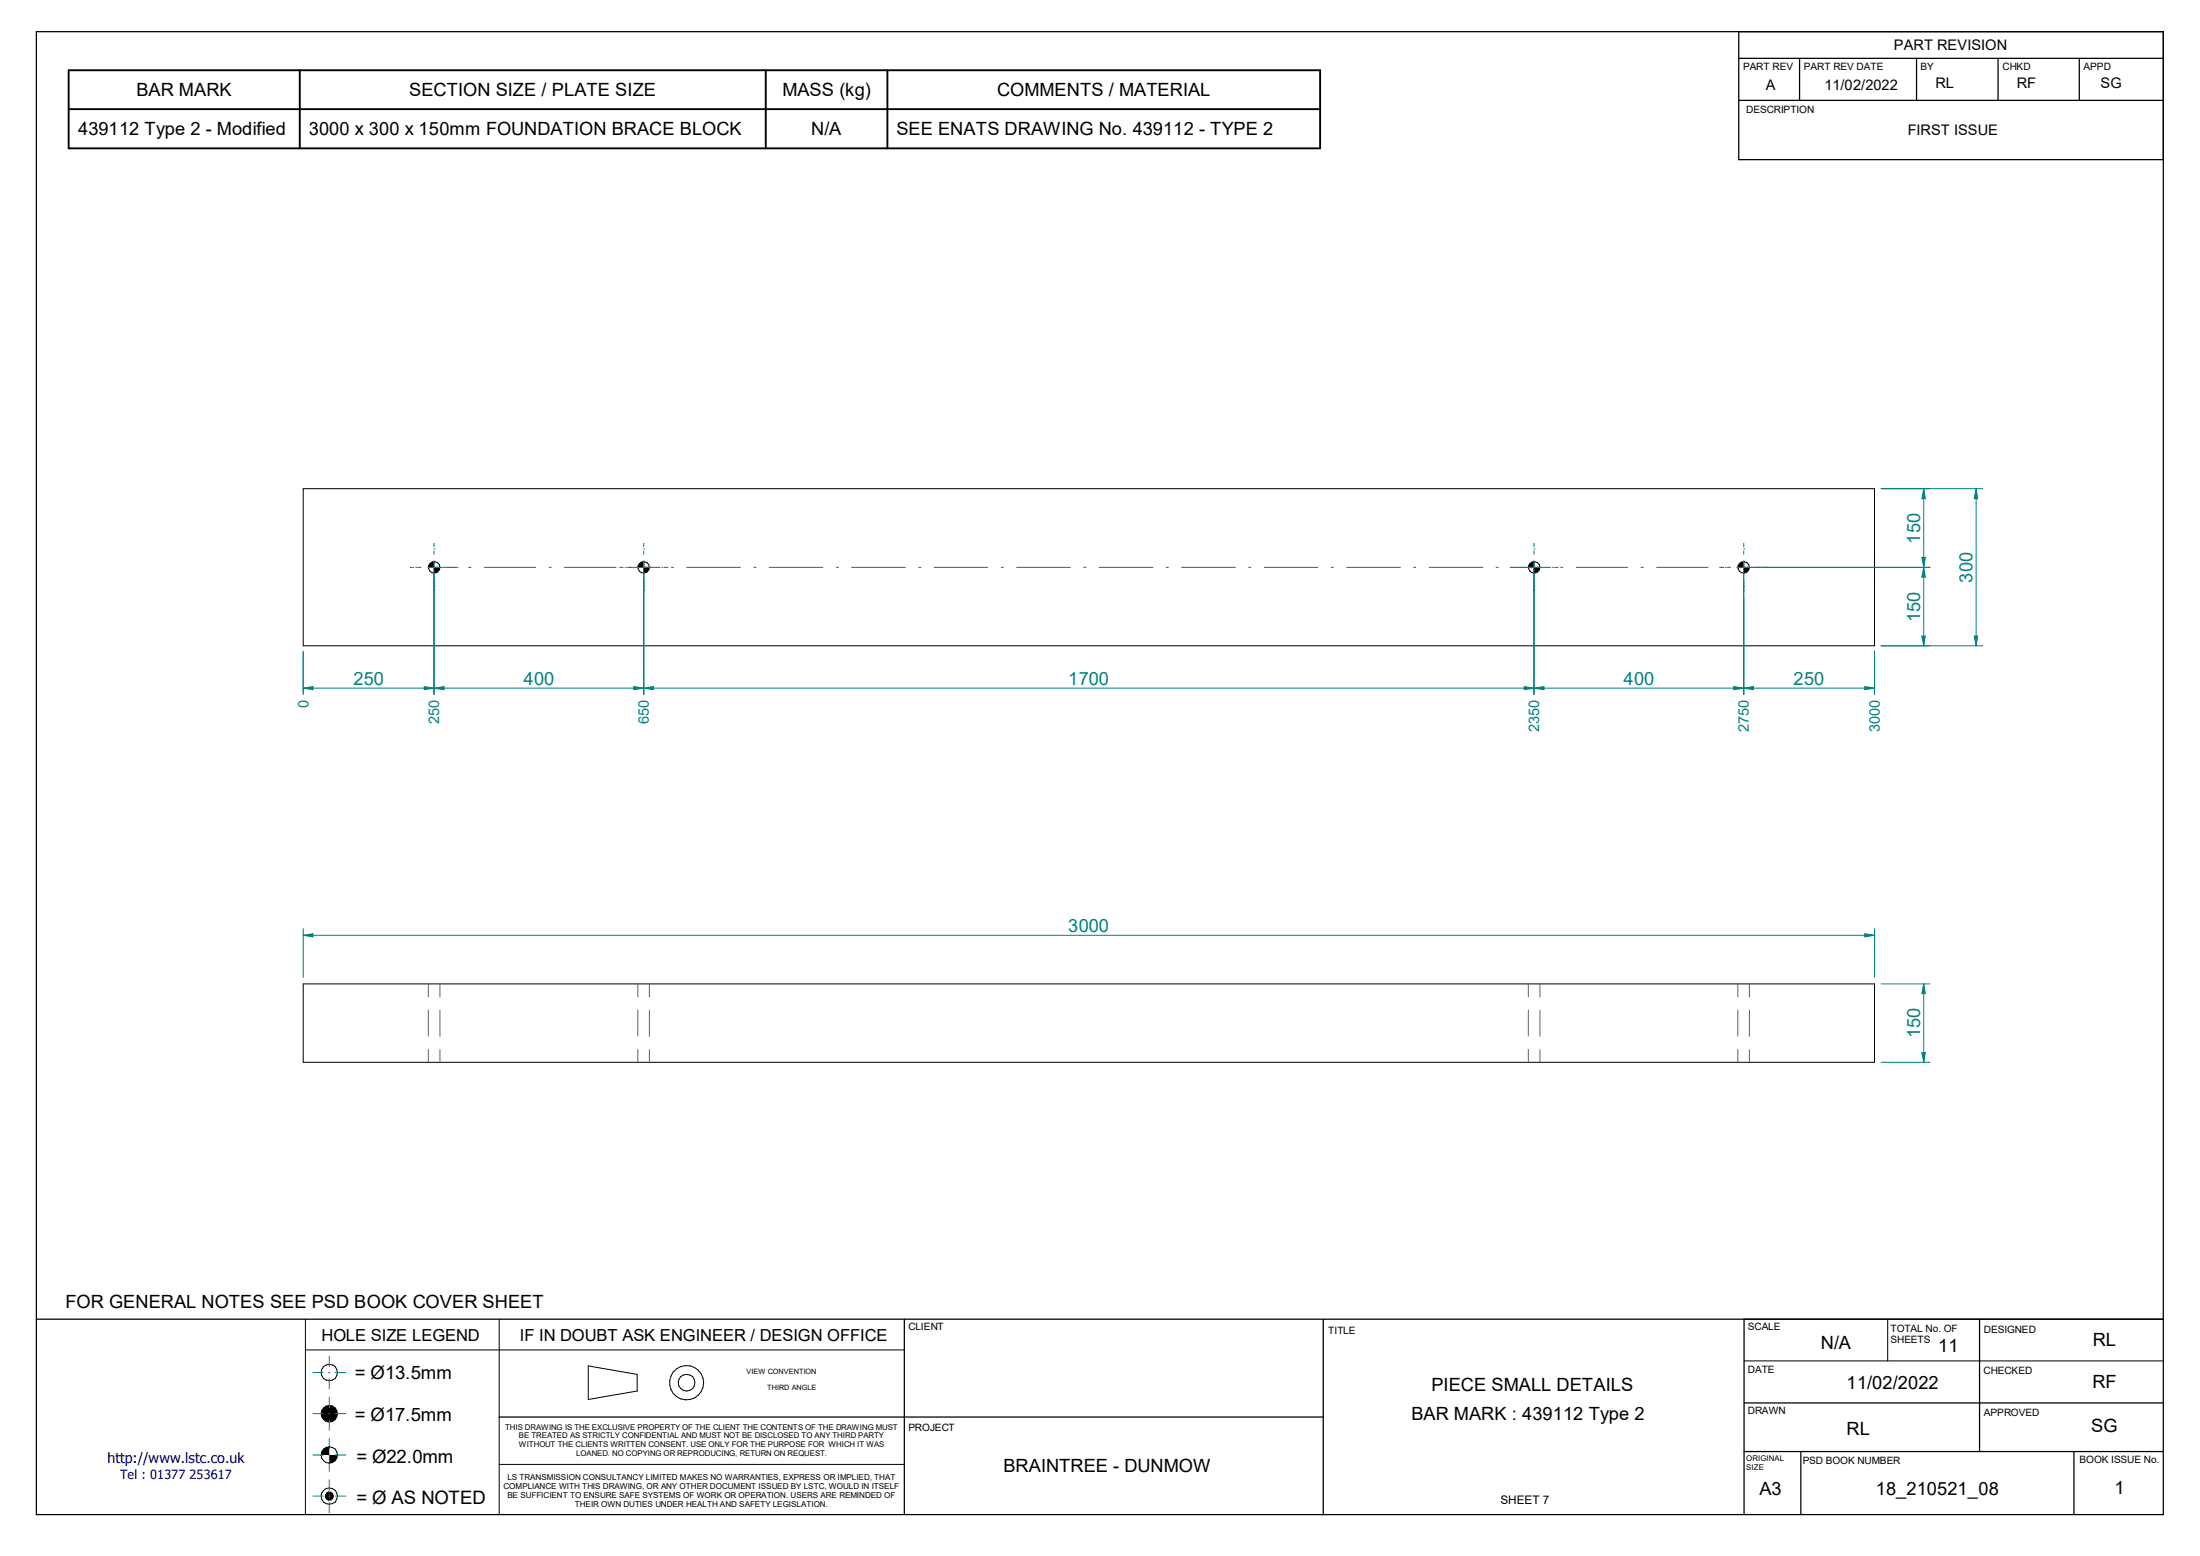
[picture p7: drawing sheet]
<svg xmlns="http://www.w3.org/2000/svg" width="297mm" height="210mm" viewBox="0 0 297 210" stroke-linecap="round" stroke-linejoin="round" font-family="sans-serif">
<path d="M4.9 4.3h287.2v200.1h-287.2zM4.9 178.1h287.2M122.1 178.1v26.3M178.6 178.1v26.4M235.5 178.1v26.3M267.3 178.1v17.8M67.4 191.3h111.2M235.5 189.4h56.6M235.5 195.9h56.6M243.1 195.9v8.5M280 195.9v8.5" fill="none" stroke="#000" stroke-width=".17"/>
<g fill="none" stroke="#000" stroke-width=".14">
<path d="M40.9 66h212.2v21.2h-212.2zM57.8 76.6h1.6M58.6 75.8v1.5M86.1 76.6h1.6M86.9 75.8v1.5M206.3 76.6h1.6M207.1 75.8v1.5M234.6 76.6h1.6M235.4 75.8v1.5M40.9 132.8h212.2v10.6h-212.2zM41.2 178.1v26.3M67.4 178.1v26.3"/>
<path d="M254.8 178.1v5.6M41.2 182.2h80.9M67.4 197.7h54.7M79.4 184.4l6.6 1.1v2.2l-6.6 1.2zM235.5 183.7h56.6"/>
<circle cx="58.6" cy="76.6" r=".77"/>
<circle cx="86.9" cy="76.6" r=".77"/>
<circle cx="207.1" cy="76.6" r=".77"/>
<circle cx="235.4" cy="76.6" r=".77"/>
<circle cx="44.4" cy="196.4" r="1.1"/>
<circle cx="44.4" cy="185.2" r="1.1"/>
<circle cx="44.4" cy="190.8" r="1.1"/>
<circle cx="92.7" cy="186.6" r="1.13"/>
<circle cx="92.7" cy="186.6" r="2.31"/>
<circle cx="44.5" cy="201.9" r=".55"/>
<circle cx="44.5" cy="201.9" r="1.09"/>
</g>
<g fill="#000">
<path d="M58 76l.6-.2v.8h-.8z" fill-rule="evenodd"/>
<path d="M58.6 76.6h.8a.79 .79 0 0 1-.8 .7z" fill-rule="evenodd"/>
<path d="M86.4 76l.5-.2v.8h-.8z" fill-rule="evenodd"/>
<path d="M86.9 76.6h.8a.73 .73 0 0 1-.8 .7z" fill-rule="evenodd"/>
<path d="M206.5 76l.6-.2v.8h-.8z" fill-rule="evenodd"/>
<path d="M207.1 76.6h.8a.79 .79 0 0 1-.8 .7z" fill-rule="evenodd"/>
<path d="M234.9 76l.5-.2v.8h-.8z" fill-rule="evenodd"/>
<path d="M235.4 76.6h.8a.73 .73 0 0 1-.8 .7z" fill-rule="evenodd"/>
<path d="M43.6 195.7l.5-.4h.3v1.1h-1.1z" fill-rule="evenodd"/>
<path d="M44.4 196.4h1.2a1.12 1.12 0 0 1-1.2 1.1z" fill-rule="evenodd"/>
<path d="M44 201.7l.4-.3v.5h-.5z" fill-rule="evenodd"/>
<path d="M43.9 201.9h.5v.6l-.2-.1-.2-.2z" fill-rule="evenodd"/>
<path d="M44.4 201.4l.3 .1 .3 .2v.2h-.6z" fill-rule="evenodd"/>
<path d="M44.4 201.9h.6v.3l-.3 .2-.3 .1z" fill-rule="evenodd"/>
<circle cx="44.4" cy="190.8" r="1.1"/>
</g>
<g fill="none" stroke="#008080" stroke-width=".14">
<path d="M55.4 76.6h.4M56.1 76.6h.1M56.4 76.6h.5M57.7 76.6h4.1M58.6 74.1h.1M58.6 79.1h.1M58.6 73.3v.5M58.6 74.4v.4M58.6 75.7v18.1M61.1 76.6h.1M63.2 76.6h.4M65.4 76.6h6.9"/>
<path d="M74.1 76.6h.3M76.2 76.6h7M83.7 76.6h.4M84.4 76.6h.1M84.7 76.6h4.4M86.9 74.1h.1M86.9 79.1h.1M86.9 73.3v.5M86.9 74.4v.4M86.9 75.7v1.8M86.9 78.4v.4M86.9 79.3v.5"/>
<path d="M89.4 76.6h.1M89.7 76.6h.5M90.6 76.6h.3M92.7 76.6h7.2M101.8 76.6h.3M103.8 76.6h7.3M112.9 76.6h.3M115 76.6h7.2M124 76.6h.3M126.1 76.6h7.2M135.2 76.6h.3M137.2 76.6h7.3"/>
<path d="M146.3 76.6h.3M148.4 76.6h7.3M157.4 76.6h.3M159.5 76.6h7.3M168.6 76.6h.3M170.7 76.6h7.2M179.7 76.6h.3M181.8 76.6h7.3M190.8 76.6h.3M193 76.6h7.2M202 76.6h.3M203.9 76.6h5.4"/>
<path d="M204.6 76.6h.1M207.1 74.1h.1M207.1 79.1h.1M207.1 73.3v.5M207.1 74.4v.4M207.1 75.7v1.8M207.1 78.4v.4M207.1 79.3v.5M209.6 76.6h.1M209.9 76.6h.5M210.7 76.6h.3M212.8 76.6h7"/>
<path d="M221.5 76.6h.4M223.6 76.6h7M232.2 76.6h.5M232.9 76.6h.1M233.2 76.6h.4M234.5 76.6h1.8M235.4 74.1h.1M235.4 79.1h.1M235.4 73.3v.5M235.4 74.4v.4M235.4 75.7v1.8M235.4 78.4v.4"/>
<path d="M235.4 79.3v.5M237.2 76.6h.4M237.9 76.6h.1M238.2 76.6h.5M40.9 88.1v5.7M40.9 92.9l1.3-.2v.4zM42.2 190.8h1.4M42.2 196.4h1.4M42.2 185.3h1.4M44.4 190.8h.1M44.4 196.4h.1M44.4 185.3h.1"/>
<path d="M44.4 183v1.4M44.4 185.2v.1M44.4 186.1v1.4M44.4 188.6v1.4M44.4 190.8v.1M44.4 191.6v1.4M44.4 194.1v1.5M44.4 196.3v.1M44.4 197.2v1.4M44.4 199.7v1.5M45.3 190.8h1.4M45.3 196.4h1.4"/>
<path d="M45.3 185.3h1.4M42.2 201.9h1.4M44.4 201.9h.1M44.4 201.9v.1M44.4 202.8v1.4M45.3 201.9h1.4"/>
</g>
<g fill="none" stroke="#606060" stroke-width=".14">
<path d="M57.8 132.8v1.7M57.8 136.3v3.5M59.4 132.8v1.8M59.4 136.4v3.5M86.1 132.8v1.7M86.1 136.3v3.5M87.7 132.8v1.8M87.7 136.4v3.5M206.3 132.8v1.7M206.3 136.3v3.5M207.9 132.8v1.8M207.9 136.4v3.5"/>
<path d="M234.6 132.8v1.7M234.6 136.3v3.5M236.2 132.8v1.8M236.2 136.4v3.5M57.8 141.6v1.8M59.4 141.7v1.7M86.1 141.6v1.8M87.7 141.7v1.7M206.3 141.6v1.8M207.9 141.7v1.7M234.6 141.6v1.8M236.2 141.7v1.7"/>
</g>
<path d="M40.9 92.9l1.3-.2v.4z" fill="#008080"/>
<path d="M57.3 92.7l1.3 .2-1.3 .2z" fill="none" stroke="#008080" stroke-width=".14"/>
<path d="M57.3 92.7l1.3 .2-1.3 .2z" fill="#008080"/>
<path d="M58.6 77.5v16.3M86.9 77.5v16.3M40.9 92.9h17.7M58.6 92.9l1.3-.2v.4z" fill="none" stroke="#008080" stroke-width=".14"/>
<path d="M58.6 92.9l1.3-.2v.4z" fill="#008080"/>
<path d="M85.6 92.7l1.3 .2-1.3 .2z" fill="none" stroke="#008080" stroke-width=".14"/>
<path d="M85.6 92.7l1.3 .2-1.3 .2z" fill="#008080"/>
<path d="M86.9 77.5v16.3M207.1 77.5v16.3M58.6 92.9h28.3M86.9 92.9l1.3-.2v.4z" fill="none" stroke="#008080" stroke-width=".14"/>
<path d="M86.9 92.9l1.3-.2v.4z" fill="#008080"/>
<path d="M205.8 92.7l1.3 .2-1.3 .2z" fill="none" stroke="#008080" stroke-width=".14"/>
<path d="M205.8 92.7l1.3 .2-1.3 .2z" fill="#008080"/>
<path d="M235.4 77.5v16.3M86.9 92.9h120.2M235.4 92.9l1.3-.2v.4zM253.1 88.1v5.7" fill="none" stroke="#008080" stroke-width=".14"/>
<path d="M235.4 92.9l1.3-.2v.4z" fill="#008080"/>
<path d="M251.8 92.7l1.3 .2-1.3 .2z" fill="none" stroke="#008080" stroke-width=".14"/>
<path d="M251.8 92.7l1.3 .2-1.3 .2z" fill="#008080"/>
<path d="M207.1 77.5v16.3M207.1 92.9l1.3-.2v.4zM235.4 92.9h17.7M235.4 80.7v13.1" fill="none" stroke="#008080" stroke-width=".14"/>
<path d="M207.1 92.9l1.3-.2v.4z" fill="#008080"/>
<path d="M234.1 92.7l1.3 .2-1.3 .2z" fill="none" stroke="#008080" stroke-width=".14"/>
<path d="M234.1 92.7l1.3 .2-1.3 .2z" fill="#008080"/>
<path d="M236.3 76.6h24.3M259.7 76.6l.2 1.3h-.4zM207.1 92.9h28.3M254 87.2h6.6" fill="none" stroke="#008080" stroke-width=".14"/>
<path d="M259.7 76.6l.2 1.3h-.4z" fill="#008080"/>
<path d="M259.5 85.9h.4l-.2 1.3z" fill="none" stroke="#008080" stroke-width=".14"/>
<path d="M259.5 85.9h.4l-.2 1.3z" fill="#008080"/>
<path d="M236.3 76.6h24.3M254 66h6.6M259.5 75.2h.4l-.2 1.4zM259.7 76.6v10.6" fill="none" stroke="#008080" stroke-width=".14"/>
<path d="M259.5 75.2h.4l-.2 1.4z" fill="#008080"/>
<path d="M259.7 66l.2 1.3h-.4z" fill="none" stroke="#008080" stroke-width=".14"/>
<path d="M259.7 66l.2 1.3h-.4z" fill="#008080"/>
<path d="M259.7 66v10.6M254 132.8h6.6M254 143.4h6.6M259.5 142.1h.4l-.2 1.3z" fill="none" stroke="#008080" stroke-width=".14"/>
<path d="M259.5 142.1h.4l-.2 1.3z" fill="#008080"/>
<path d="M259.7 132.8l.2 1.3h-.4z" fill="none" stroke="#008080" stroke-width=".14"/>
<path d="M259.7 132.8l.2 1.3h-.4z" fill="#008080"/>
<path d="M254 66h13.7M254 87.2h13.7M266.5 85.9h.5l-.2 1.3zM259.7 132.8v10.6" fill="none" stroke="#008080" stroke-width=".14"/>
<path d="M266.5 85.9h.5l-.2 1.3z" fill="#008080"/>
<path d="M266.8 66l.2 1.3h-.5z" fill="none" stroke="#008080" stroke-width=".14"/>
<path d="M266.8 66l.2 1.3h-.5z" fill="#008080"/>
<path d="M266.8 66v21.2M40.9 125.3v6.6M40.9 126.2l1.3-.2v.4zM253.1 125.3v6.6" fill="none" stroke="#008080" stroke-width=".14"/>
<path d="M40.9 126.2l1.3-.2v.4z" fill="#008080"/>
<path d="M251.8 126l1.3 .2-1.3 .2z" fill="none" stroke="#008080" stroke-width=".14"/>
<path d="M251.8 126l1.3 .2-1.3 .2z" fill="#008080"/>
<path d="M58.6 77.3v16.3M86.9 77.3v16.3M207.1 77.3v16.3M235.4 77.3v16.3M40.9 87.9v5.7M253.1 87.9v5.7M40.9 126.2h212.2" fill="none" stroke="#008080" stroke-width=".14"/>
<path d="M9.3 14.7h168.9M9.3 9.5h168.9v10.5h-168.9zM40.5 9.5v10.5M103.4 9.5v10.5M119.8 9.5v10.5" fill="none" stroke="#000" stroke-width=".25"/>
<path d="M234.7 7.9h57.4M234.7 13.5h57.4M234.7 4.3h57.4v17.2h-57.4zM243 7.9v5.6M258.7 7.9v5.6M269.7 7.9v5.6M280.7 7.9v5.6" fill="none" stroke="#000" stroke-width=".17"/>
<g font-size="2.5">
<text x="18.4" y="13">BAR MARK</text>
<text x="55.2" y="13">SECTION SIZE / PLATE SIZE</text>
<text x="105.6" y="13">MASS (kg)</text>
<text x="134.6" y="13">COMMENTS / MATERIAL</text>
<text x="10.5" y="18.2">439112 Type 2 - Modified</text>
<text x="41.7" y="18.2">3000 x 300 x 150mm FOUNDATION BRACE BLOCK</text>
<text x="109.5" y="18.2">N/A</text>
<text x="121" y="18.2">SEE ENATS DRAWING No. 439112 - TYPE 2</text>
<text x="8.8" y="176.5">FOR GENERAL NOTES SEE PSD BOOK COVER SHEET</text>
<text x="245.8" y="182">N/A</text>
<text x="261.7" y="182.5">11</text>
<text x="282.5" y="181.7">RL</text>
<text x="47.9" y="186.2">= Ø13.5mm</text>
<text x="47.9" y="191.7">= Ø17.5mm</text>
<text x="190.5" y="191.6">BAR MARK : 439112 Type 2</text>
<text x="193.3" y="187.8">PIECE SMALL DETAILS</text>
<text x="249.3" y="187.5">11/02/2022</text>
<text x="282.5" y="187.4">RF</text>
<text x="48.1" y="197.4">= Ø22.0mm</text>
<text x="249.3" y="193.6">RL</text>
<text x="282.3" y="193.3">SG</text>
<text x="48.1" y="202.9">= Ø AS NOTED</text>
<text x="135.5" y="198.7">BRAINTREE - DUNMOW</text>
<text x="237.5" y="201.8">A3</text>
<text x="253.2" y="201.8">18_210521_08</text>
<text x="285.5" y="201.7">1</text>
</g>
<g font-size="2.5" fill="#008080">
<text x="259.2" y="73.4" transform="rotate(-90 259.2 73.4)">150</text>
<text x="259.2" y="83.9" transform="rotate(-90 259.2 83.9)">150</text>
<text x="266.3" y="78.7" transform="rotate(-90 266.3 78.7)">300</text>
<text x="47.7" y="92.4">250</text>
<text x="70.7" y="92.4">400</text>
<text x="144.2" y="92.4">1700</text>
<text x="219.2" y="92.4">400</text>
<text x="242.1" y="92.4">250</text>
<text x="144.2" y="125.8">3000</text>
<text x="259.2" y="140.2" transform="rotate(-90 259.2 140.2)">150</text>
</g>
<g font-size="2.2">
<text x="43.4" y="181.1">HOLE SIZE LEGEND</text>
<text x="70.2" y="181.1">IF IN DOUBT ASK ENGINEER / DESIGN OFFICE</text>
</g>
<g font-size="2">
<text x="255.7" y="6.8">PART REVISION</text>
<text x="261.3" y="11.9">RL</text>
<text x="272.3" y="11.9">RF</text>
<text x="283.6" y="11.9">SG</text>
<text x="238.4" y="12.1">A</text>
<text x="246.3" y="12.1">11/02/2022</text>
<text x="257.6" y="18.3">FIRST ISSUE</text>
</g>
<g font-size="2" fill="#008080">
<text x="41.7" y="95.5" transform="rotate(-90 41.7 95.5)">0</text>
<text x="59.3" y="97.7" transform="rotate(-90 59.3 97.7)">250</text>
<text x="87.6" y="97.7" transform="rotate(-90 87.6 97.7)">650</text>
<text x="207.8" y="98.8" transform="rotate(-90 207.8 98.8)">2350</text>
<text x="236.1" y="98.8" transform="rotate(-90 236.1 98.8)">2750</text>
<text x="253.8" y="98.8" transform="rotate(-90 253.8 98.8)">3000</text>
</g>
<text font-size="1.9" fill="#000080" x="14.5" y="197.5">http://www.lstc.co.uk</text>
<text font-size="1.7" fill="#000080" x="16.2" y="199.7">Tel : 01377 253617</text>
<text font-size="1.6" x="202.6" y="203">SHEET 7</text>
<g font-size="1.4">
<text x="235.3" y="9.4">PART REV</text>
<text x="243.5" y="9.4">PART REV DATE</text>
<text x="259.3" y="9.4">BY</text>
<text x="270.3" y="9.4">CHKD</text>
<text x="281.3" y="9.4">APPD</text>
<text x="235.8" y="15.3">DESCRIPTION</text>
<text x="122.6" y="179.6">CLIENT</text>
<text x="236" y="179.6">SCALE</text>
<text x="255.2" y="179.7">TOTAL No. OF</text>
<text x="267.8" y="179.9">DESIGNED</text>
<text x="179.3" y="180">TITLE</text>
<text x="236" y="185.4">DATE</text>
<text x="255.2" y="181.3">SHEETS</text>
<text x="267.8" y="185.4">CHECKED</text>
<text x="236" y="190.9">DRAWN</text>
<text x="267.8" y="191.2">APPROVED</text>
<text x="122.6" y="193.1">PROJECT</text>
<text x="243.4" y="197.6">PSD BOOK NUMBER</text>
<text x="280.8" y="197.5">BOOK ISSUE No.</text>
</g>
<g font-size="1.1">
<text x="68.2" y="193">THIS DRAWING IS THE EXCLUSIVE PROPERTY OF THE CLIENT THE CONTENTS OF THE DRAWING MUST</text>
<text x="70.1" y="194.1">BE TREATED AS STRICTLY CONFIDENTIAL AND MUST NOT BE DISCLOSED TO ANY THIRD PARTY</text>
<text x="70.1" y="195.3">WITHOUT THE CLIENTS WRITTEN CONSENT. USE ONLY FOR THE PURPOSE FOR WHICH IT WAS</text>
<text x="77.8" y="196.5">LOANED. NO COPYING OR REPRODUCING, RETURN ON REQUEST.</text>
<text x="235.8" y="197.2">ORIGINAL</text>
<text x="68" y="200.9">COMPLIANCE WITH THIS DRAWING, OR ANY OTHER DOCUMENT ISSUED BY LSTC, WOULD IN ITSELF</text>
<text x="68.5" y="199.7">LS TRANSMISSION CONSULTANCY LIMITED MAKES NO WARRANTIES, EXPRESS OR IMPLIED, THAT</text>
<text x="68.5" y="202.1">BE SUFFICIENT TO ENSURE SAFE SYSTEMS OF WORK OR OPERATION. USERS ARE REMINDED OF</text>
<text x="77.6" y="203.4">THEIR OWN DUTIES UNDER HEALTH AND SAFETY LEGISLATION.</text>
<text x="235.8" y="198.5">SIZE</text>
</g>
<g font-size="1">
<text x="100.8" y="185.5">VIEW CONVENTION</text>
<text x="103.6" y="187.7">THIRD ANGLE</text>
</g>
</svg>
